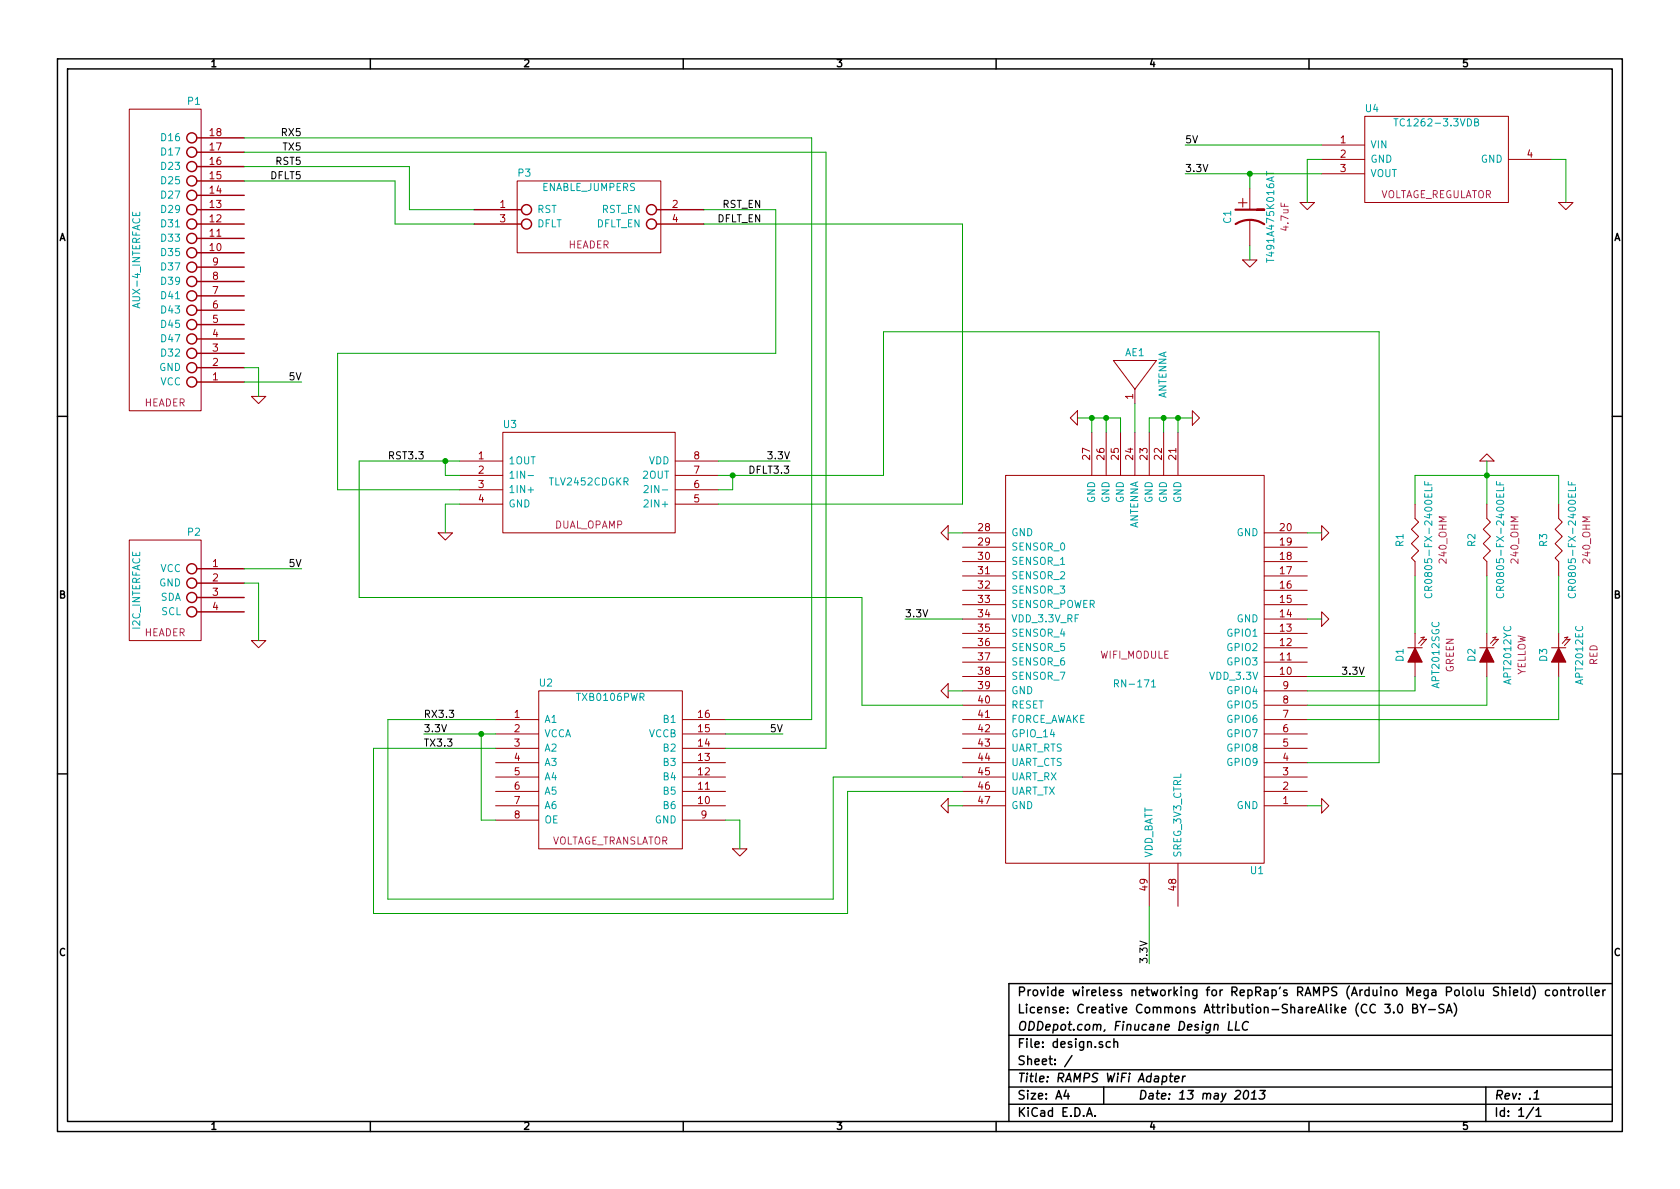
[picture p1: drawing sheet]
EESchema Schematic File Version 2  date Mon 13 May 2013 11:35:52 AM CDT
LIBS:power
LIBS:device
LIBS:transistors
LIBS:conn
LIBS:linear
LIBS:regul
LIBS:74xx
LIBS:cmos4000
LIBS:adc-dac
LIBS:memory
LIBS:xilinx
LIBS:special
LIBS:microcontrollers
LIBS:dsp
LIBS:microchip
LIBS:analog_switches
LIBS:motorola
LIBS:texas
LIBS:intel
LIBS:audio
LIBS:interface
LIBS:digital-audio
LIBS:philips
LIBS:display
LIBS:cypress
LIBS:siliconi
LIBS:opto
LIBS:atmel
LIBS:contrib
LIBS:valves
LIBS:_roving_networks_
LIBS:_microchip_
LIBS:_vishay_
LIBS:_panasonic_
LIBS:_texas_instruments_
LIBS:_headers_
LIBS:_kemet_
LIBS:_bourns_
LIBS:_kingbright_
LIBS:_special_
LIBS:design-cache
EELAYER 27 0
EELAYER END
$Descr A4 11693 8268
encoding utf-8
Sheet 1 1
Title "RAMPS WiFi Adapter"
Date "13 may 2013"
Rev ".1"
Comp "ODDepot.com, Finucane Design LLC"
Comment1 "License: Creative Commons Attribution-ShareAlike (CC 3.0 BY-SA)"
Comment2 "Provide wireless networking for RepRap's RAMPS (Arduino Mega Pololu Shield) controller"
Comment3 ""
Comment4 ""
$EndDescr
$Comp
L GND #PWR01
U 1 1
P 10900 1400
F 0 "#PWR01" H 10900 1400 30  0001 C CNN
F 1 "GND" H 10900 1330 30  0001 C CNN
	1    10900 1400
	1    0    0    -1  
$EndComp
$Comp
L GND #PWR02
U 1 1
P 9100 1400
F 0 "#PWR02" H 9100 1400 30  0001 C CNN
F 1 "GND" H 9100 1330 30  0001 C CNN
	1    9100 1400
	1    0    0    -1  
$EndComp
Text Label 8250 1000 0    50   ~ 0
5V
Text Label 8250 1200 0    50   ~ 0
3.3V
$Comp
L GND #PWR03
U 1 1
P 8700 1800
F 0 "#PWR03" H 8700 1800 30  0001 C CNN
F 1 "GND" H 8700 1730 30  0001 C CNN
	1    8700 1800
	1    0    0    -1  
$EndComp
Text Label 2950 5000 0    50   ~ 0
RX3.3
Text Label 2950 5200 0    50   ~ 0
TX3.3
$Comp
L GND #PWR04
U 1 1
P 10350 3200
F 0 "#PWR04" H 10350 3200 30  0001 C CNN
F 1 "GND" H 10350 3130 30  0001 C CNN
	1    10350 3200
	-1   0    0    1   
$EndComp
Text Label 5500 3200 2    50   ~ 0
3.3V
$Comp
L GND #PWR05
U 1 1
P 3100 3700
F 0 "#PWR05" H 3100 3700 30  0001 C CNN
F 1 "GND" H 3100 3630 30  0001 C CNN
	1    3100 3700
	1    0    0    -1  
$EndComp
$Comp
L GND #PWR06
U 1 1
P 5150 5900
F 0 "#PWR06" H 5150 5900 30  0001 C CNN
F 1 "GND" H 5150 5830 30  0001 C CNN
	1    5150 5900
	1    0    0    -1  
$EndComp
Text Label 5450 5100 2    50   ~ 0
5V
Text Label 5500 3300 2    50   ~ 0
DFLT3.3
Text Label 2700 3200 0    50   ~ 0
RST3.3
$Comp
L TLV2452CDGKR U3
U 1 1
P 4100 3350
F 0 "U3" H 3550 3750 50  0000 C CNN
F 1 "TLV2452CDGKR" H 4100 3350 50  0000 C CNN
F 4 "DUAL_OPAMP" H 4100 3050 50  0000 C CNN "Description"
	1    4100 3350
	1    0    0    -1  
$EndComp
Text Label 2950 5100 0    50   ~ 0
3.3V
Text Label 5300 1450 2    50   ~ 0
RST_EN
Text Label 5300 1550 2    50   ~ 0
DFLT_EN
$Comp
L TXB0106PWR U2
U 1 1
P 4250 5350
F 0 "U2" H 3800 5950 50  0000 C CNN
F 1 "TXB0106PWR" H 4250 5850 50  0000 C CNN
F 4 "VOLTAGE_TRANSLATOR" H 4250 4850 50  0000 C CNN "Description"
	1    4250 5350
	1    0    0    -1  
$EndComp
$Comp
L TC1262-3.3VDB U4
U 1 1
P 10000 1100
F 0 "U4" H 9550 1449 50  0000 C CNN
F 1 "TC1262-3.3VDB" H 10000 1350 50  0000 C CNN
F 4 "VOLTAGE_REGULATOR" H 10000 850 50  0000 C CNN "Description"
	1    10000 1100
	1    0    0    -1  
$EndComp
$Comp
L ENABLE_JUMPERS P3
U 1 1
P 4100 1500
F 0 "P3" H 3650 1800 50  0000 C CNN
F 1 "ENABLE_JUMPERS" H 4100 1700 50  0000 C CNN
F 4 "HEADER" H 4100 1300 50  0000 C CNN "Description"
	1    4100 1500
	1    0    0    -1  
$EndComp
$Comp
L AUX-4_INTERFACE P1
U 1 1
P 1150 1800
F 0 "P1" H 950 2900 50  0000 C CNN
F 1 "AUX-4_INTERFACE" V 1350 1800 50  0000 C CNN
F 4 "HEADER" H 1150 800 50  0000 C CNN "Description"
	1    1150 1800
	-1   0    0    -1  
$EndComp
$Comp
L I2C_INTERFACE P2
U 1 1
P 1150 4100
F 0 "P2" H 950 4500 50  0000 C CNN
F 1 "I2C_INTERFACE" V 1350 4100 50  0000 C CNN
F 4 "HEADER" H 1150 3800 50  0000 C CNN "Description"
	1    1150 4100
	-1   0    0    -1  
$EndComp
$Comp
L GND #PWR07
U 1 1
P 1800 2750
F 0 "#PWR07" H 1800 2750 30  0001 C CNN
F 1 "GND" H 1800 2680 30  0001 C CNN
	1    1800 2750
	-1   0    0    -1  
$EndComp
Text Label 2100 2650 2    50   ~ 0
5V
$Comp
L GND #PWR08
U 1 1
P 1800 4450
F 0 "#PWR08" H 1800 4450 30  0001 C CNN
F 1 "GND" H 1800 4380 30  0001 C CNN
	1    1800 4450
	-1   0    0    -1  
$EndComp
Text Label 2100 3950 2    50   ~ 0
5V
Wire Wire Line
	5750 5200 5050 5200
Wire Wire Line
	5750 1050 5750 5200
Wire Wire Line
	5650 5000 5050 5000
Wire Wire Line
	5650 950  5650 5000
Wire Wire Line
	3350 5700 3450 5700
Wire Wire Line
	2600 5200 3450 5200
Wire Wire Line
	2950 5100 3450 5100
Wire Wire Line
	6150 3300 5000 3300
Connection ~ 5100 3300
Wire Wire Line
	5100 3400 5000 3400
Wire Wire Line
	5100 3300 5100 3400
Wire Wire Line
	5150 5700 5150 5900
Wire Wire Line
	5050 5700 5150 5700
Wire Wire Line
	2500 3200 3200 3200
Wire Wire Line
	3200 3300 3100 3300
Wire Wire Line
	5000 3200 5500 3200
Wire Wire Line
	10850 5000 10850 4700
Wire Wire Line
	10350 4900 10350 4700
Wire Wire Line
	10350 4400 10350 4000
Wire Wire Line
	10850 4400 10850 4000
Connection ~ 10350 3300
Wire Wire Line
	10850 3300 10850 3500
Wire Wire Line
	10350 3200 10350 3500
Wire Wire Line
	9850 3500 9850 3300
Wire Wire Line
	8700 1700 8700 1800
Connection ~ 8700 1200
Wire Wire Line
	8700 1300 8700 1200
Wire Wire Line
	8250 1000 9200 1000
Wire Wire Line
	10800 1100 10900 1100
Wire Wire Line
	9200 1100 9100 1100
Wire Wire Line
	2700 5000 3450 5000
Wire Wire Line
	3350 5100 3350 5700
Connection ~ 3350 5100
Wire Wire Line
	3100 3300 3100 3200
Connection ~ 3100 3200
Wire Wire Line
	3200 3500 3100 3500
Wire Wire Line
	3100 3500 3100 3700
Wire Wire Line
	5050 5100 5450 5100
Wire Wire Line
	10900 1100 10900 1400
Wire Wire Line
	9100 1100 9100 1400
Wire Wire Line
	1700 2550 1800 2550
Wire Wire Line
	1800 2550 1800 2750
Wire Wire Line
	1700 2650 2100 2650
Wire Wire Line
	1700 4050 1800 4050
Wire Wire Line
	1800 4050 1800 4450
Wire Wire Line
	1700 3950 2100 3950
Wire Wire Line
	1700 1150 2850 1150
Wire Wire Line
	1700 1250 2750 1250
Text Label 2100 1150 2    50   ~ 0
RST5
Text Label 2100 1250 2    50   ~ 0
DFLT5
Text Label 2100 950  2    50   ~ 0
RX5
Text Label 2100 1050 2    50   ~ 0
TX5
$Comp
L T491A475K016AT C1
U 1 1
P 8700 1500
F 0 "C1" V 8550 1500 50  0000 C CNN
F 1 "T491A475K016AT" V 8850 1500 50  0000 C CNN
F 4 "4.7uF" V 8950 1500 50  0000 C CNN "Description"
	1    8700 1500
	1    0    0    -1  
$EndComp
Wire Wire Line
	6700 3500 5000 3500
Wire Wire Line
	8250 1200 9200 1200
$Comp
L RN-171 U1
U 1 1
P 7900 4650
F 0 "U1" H 7050 6050 50  0000 C CNN
F 1 "RN-171" H 7900 4750 50  0000 C CNN
F 4 "WIFI_MODULE" H 7900 4550 50  0000 C CNN "Description"
	1    7900 4650
	-1   0    0    1   
$EndComp
Wire Wire Line
	9850 4400 9850 4000
$Comp
L ANTENNA AE1
U 1 1
P 7900 2600
F 0 "AE1" H 7900 2750 50  0000 C CNN
F 1 "ANTENNA" V 8100 2600 50  0000 C CNN
	1    7900 2600
	1    0    0    -1  
$EndComp
Wire Wire Line
	7900 2800 7900 3000
Wire Wire Line
	7600 3000 7600 2900
Wire Wire Line
	7500 2900 7800 2900
Wire Wire Line
	7800 2900 7800 3000
Wire Wire Line
	7700 3000 7700 2900
Connection ~ 7700 2900
Wire Wire Line
	8000 3000 8000 2900
Wire Wire Line
	8000 2900 8300 2900
Wire Wire Line
	8200 2900 8200 3000
Wire Wire Line
	8100 3000 8100 2900
Connection ~ 8100 2900
$Comp
L GND #PWR09
U 1 1
P 7500 2900
F 0 "#PWR09" H 7500 2900 30  0001 C CNN
F 1 "GND" H 7500 2830 30  0001 C CNN
	1    7500 2900
	0    1    1    0   
$EndComp
$Comp
L GND #PWR010
U 1 1
P 8300 2900
F 0 "#PWR010" H 8300 2900 30  0001 C CNN
F 1 "GND" H 8300 2830 30  0001 C CNN
	1    8300 2900
	0    -1   -1   0   
$EndComp
Connection ~ 7600 2900
Connection ~ 8200 2900
$Comp
L GND #PWR011
U 1 1
P 9200 3700
F 0 "#PWR011" H 9200 3700 30  0001 C CNN
F 1 "GND" H 9200 3630 30  0001 C CNN
	1    9200 3700
	0    -1   -1   0   
$EndComp
$Comp
L GND #PWR012
U 1 1
P 6600 3700
F 0 "#PWR012" H 6600 3700 30  0001 C CNN
F 1 "GND" H 6600 3630 30  0001 C CNN
	1    6600 3700
	0    1    1    0   
$EndComp
$Comp
L GND #PWR013
U 1 1
P 9200 4300
F 0 "#PWR013" H 9200 4300 30  0001 C CNN
F 1 "GND" H 9200 4230 30  0001 C CNN
	1    9200 4300
	0    -1   -1   0   
$EndComp
Wire Wire Line
	6700 4300 6300 4300
Wire Wire Line
	9100 4700 9500 4700
Text Label 9500 4700 2    50   ~ 0
3.3V
$Comp
L GND #PWR014
U 1 1
P 6600 5600
F 0 "#PWR014" H 6600 5600 30  0001 C CNN
F 1 "GND" H 6600 5530 30  0001 C CNN
	1    6600 5600
	0    1    1    0   
$EndComp
$Comp
L GND #PWR015
U 1 1
P 9200 5600
F 0 "#PWR015" H 9200 5600 30  0001 C CNN
F 1 "GND" H 9200 5530 30  0001 C CNN
	1    9200 5600
	0    -1   -1   0   
$EndComp
Wire Wire Line
	8000 6300 8000 6700
Text Label 8000 6700 1    50   ~ 0
3.3V
Wire Wire Line
	6700 3700 6600 3700
Wire Wire Line
	9100 3700 9200 3700
Wire Wire Line
	9100 4300 9200 4300
Wire Wire Line
	9100 5600 9200 5600
Wire Wire Line
	5650 950  1700 950 
Wire Wire Line
	5750 1050 1700 1050
Wire Wire Line
	5400 2450 2350 2450
Wire Wire Line
	2350 2450 2350 3400
Wire Wire Line
	2350 3400 3200 3400
Wire Wire Line
	9100 4800 9850 4800
Wire Wire Line
	9100 4900 10350 4900
Wire Wire Line
	9100 5000 10850 5000
Wire Wire Line
	9850 3300 10850 3300
Wire Wire Line
	5800 5400 5800 6250
Wire Wire Line
	5800 6250 2700 6250
Wire Wire Line
	2700 6250 2700 5000
Wire Wire Line
	2600 5200 2600 6350
Wire Wire Line
	2600 6350 5900 6350
Wire Wire Line
	5900 6350 5900 5500
Wire Wire Line
	6000 4150 2500 4150
Wire Wire Line
	2500 4150 2500 3200
Wire Wire Line
	9100 5300 9600 5300
Text Label 6300 4300 0    50   ~ 0
3.3V
$Comp
L CR0805-FX-2400ELF R1
U 1 1
P 9850 3750
F 0 "R1" H 9850 3850 50  0000 C CNN
F 1 "CR0805-FX-2400ELF" H 9850 3650 50  0000 C CNN
F 4 "240_OHM" H 9850 3550 50  0000 C CNN "Description"
	1    9850 3750
	0    -1   -1   0   
$EndComp
$Comp
L CR0805-FX-2400ELF R2
U 1 1
P 10350 3750
F 0 "R2" H 10350 3850 50  0000 C CNN
F 1 "CR0805-FX-2400ELF" H 10350 3650 50  0000 C CNN
F 4 "240_OHM" H 10350 3550 50  0000 C CNN "Description"
	1    10350 3750
	0    -1   -1   0   
$EndComp
$Comp
L CR0805-FX-2400ELF R3
U 1 1
P 10850 3750
F 0 "R3" H 10850 3850 50  0000 C CNN
F 1 "CR0805-FX-2400ELF" H 10850 3650 50  0000 C CNN
F 4 "240_OHM" H 10850 3550 50  0000 C CNN "Description"
	1    10850 3750
	0    -1   -1   0   
$EndComp
$Comp
L APT2012SGC D1
U 1 1
P 9850 4550
F 0 "D1" H 9850 4650 50  0000 C CNN
F 1 "APT2012SGC" H 9850 4400 50  0000 C CNN
F 4 "GREEN" H 9850 4300 50  0000 C CNN "Description"
	1    9850 4550
	0    -1   -1   0   
$EndComp
$Comp
L APT2012YC D2
U 1 1
P 10350 4550
F 0 "D2" H 10350 4650 50  0000 C CNN
F 1 "APT2012YC" H 10350 4400 50  0000 C CNN
F 4 "YELLOW" H 10350 4300 50  0000 C CNN "Description"
	1    10350 4550
	0    -1   -1   0   
$EndComp
$Comp
L APT2012EC D3
U 1 1
P 10850 4550
F 0 "D3" H 10850 4650 50  0000 C CNN
F 1 "APT2012EC" H 10850 4400 50  0000 C CNN
F 4 "RED" H 10850 4300 50  0000 C CNN "Description"
	1    10850 4550
	0    -1   -1   0   
$EndComp
Wire Wire Line
	9850 4800 9850 4700
Wire Wire Line
	9600 5300 9600 2300
Wire Wire Line
	9600 2300 6150 2300
Wire Wire Line
	6150 2300 6150 3300
Wire Wire Line
	3300 1450 2850 1450
Wire Wire Line
	2850 1450 2850 1150
Wire Wire Line
	3300 1550 2750 1550
Wire Wire Line
	2750 1550 2750 1250
Wire Wire Line
	5400 1450 5400 2450
Wire Wire Line
	5800 5400 6700 5400
Wire Wire Line
	5900 5500 6700 5500
Wire Wire Line
	6700 5600 6600 5600
Wire Wire Line
	6000 4150 6000 4900
Wire Wire Line
	6000 4900 6700 4900
$Comp
L GND #PWR016
U 1 1
P 6600 4800
F 0 "#PWR016" H 6600 4800 30  0001 C CNN
F 1 "GND" H 6600 4730 30  0001 C CNN
	1    6600 4800
	0    1    1    0   
$EndComp
Wire Wire Line
	6600 4800 6700 4800
Wire Wire Line
	4900 1450 5400 1450
Wire Wire Line
	4900 1550 6700 1550
Wire Wire Line
	6700 1550 6700 3500
$EndSCHEMATC
